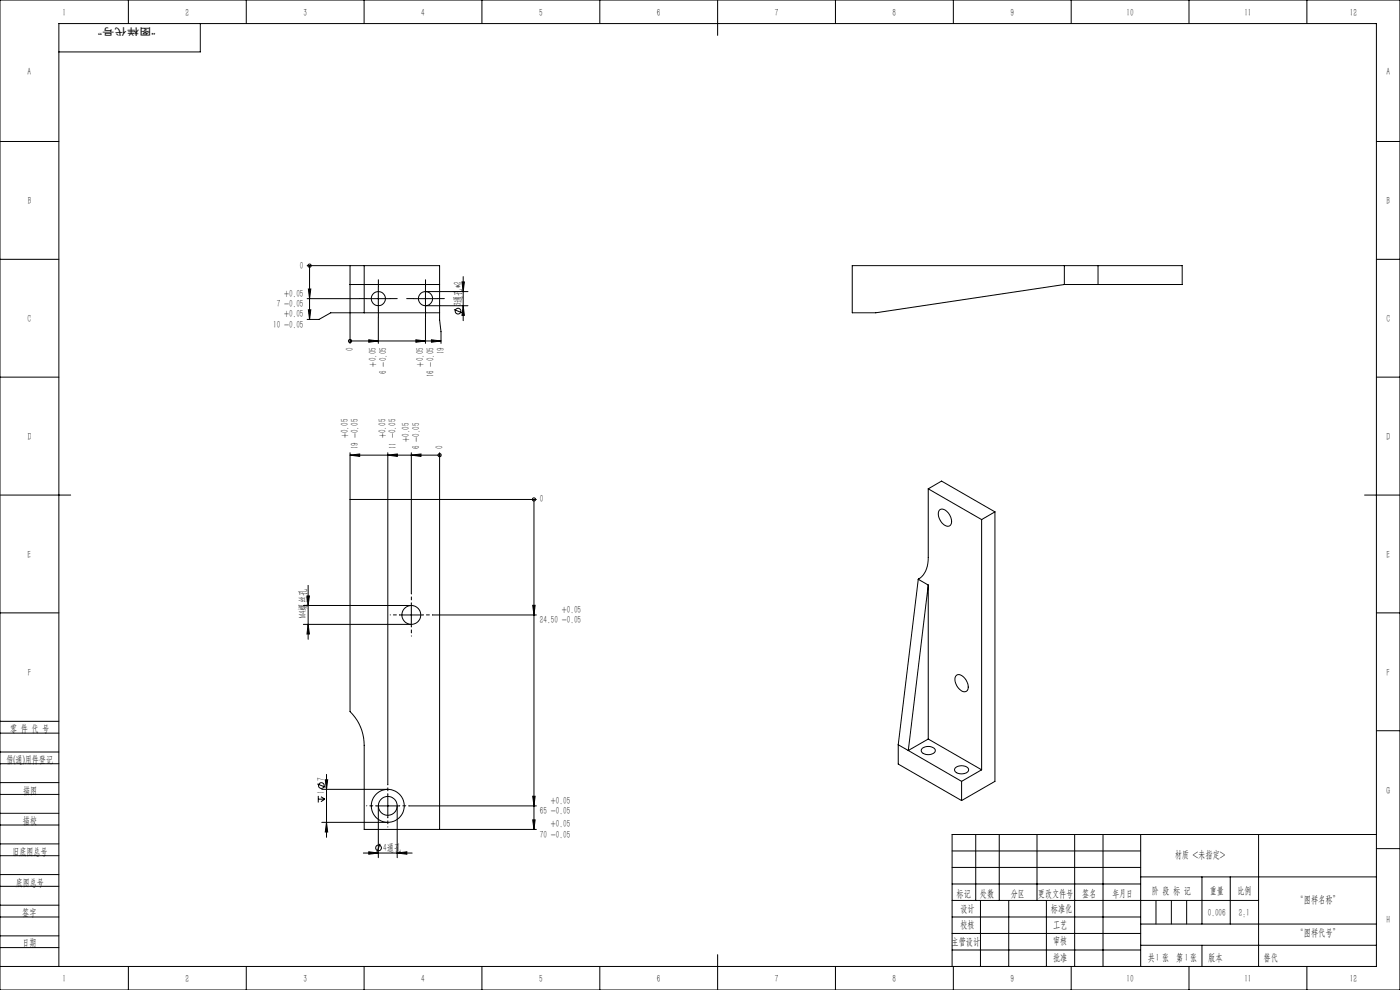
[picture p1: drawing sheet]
<svg xmlns="http://www.w3.org/2000/svg" width="594mm" height="420mm" viewBox="0 0 594 420" stroke-linecap="round" stroke-linejoin="round" font-family="sans-serif">
<g fill="none" stroke="#000" stroke-width=".42">
<path d="M0 0h594v420h-594zM54.5 0v10M85 10v12h-60M104.5 0v10M154.5 0v10M204.5 0v10M254.5 0v10M304.5 0v15M354.5 0v10M404.5 0v10M454.5 0v10M504.5 0v10"/>
<path d="M554.5 0v10M0 60h25M584 60h10M0 110h25M130.3 112.7h18.2M131.3 112.7h.1M131.3 112.7v22.8M148.5 112.7h6M148.5 112.7v33M154.5 112.7h32v23l.6 5v5M154.5 112.7v20M196 119.6h1l-.5 4.1z"/>
<path d="M196.5 117.4v18.6M451.6 112.7h14.3M451.6 112.7h-90v20h10l80-12M451.6 112.7v8M465.9 112.7h35.7v8h-35.7M465.9 112.7v8M584 110h10M130.3 126.7h22.2M130.8 122.6h1.1l-.6 4.1zM130.8 131.4h1.1l-.6 4.1zM148.5 120.7h38M155.5 126.7h10"/>
<path d="M160.5 134.7v11M160.5 121.7v10M175.5 126.7h10M180.5 134.7v11M180.5 121.7v10M180.5 123.7h18M180.5 129.7h18M186.5 132.7h-46.2l-5 2.8h-5M192.6 131.3l3.5 1.4M196.5 129.7l.5 4.1h-1zM451.6 120.7h14.3M148.5 144.7h.1"/>
<path d="M148.5 144.7h38.6M156.5 144.2l4 .5-4 .5zM176.5 144.2l4 .5-4 .5zM183.1 144.2l4 .5-4 .5zM0 160h25M584 160h10M148.5 193.1l4.1-.5v1zM148.5 192.1v109.8a19.9 19.9 0 0 1 6 14.3v35.7h73.1M148.5 193.1h38M164.5 193.1l4.1-.5v1zM164.5 192.1v140.8M174.5 193.1l4.1-.5v1z"/>
<path d="M174.5 192.1v59.8M186.5 193.1h.1M186.5 192.1v159.8M0 210h30M148.5 211.9h79.1M226.6 211.9h.1M226.6 211.9v140M393.8 207.4v29.1a9.9 9.9 0 0 1-4.2 9.3M393.8 207.4l5.7-3.3 22.6 13.1M393.8 207.4l22.7 13M398.6 216.4a2.6 2.6 0 0 1 3.8 1.3 4 4 0 0 1 .4 5.4 4.7 4.7 0 0 1-4.7-4.8zM422.1 217.2l-5.6 3.2"/>
<path d="M422.1 217.2v114.3l-14.1 8.1M579 210h15M416.5 220.4v106.2M128.7 256.9h45.8M130.2 252.8h1.1l-.6 4.1zM130.7 248.3v22.9M174.5 255.9v10M226 256.8h1l-.4 4.1zM389.6 245.8l4.2 2.4M389.6 245.8l-8.5 70.2M389.8 245.6l-.2 .2M393.8 248.2v65.3"/>
<path d="M393.8 248.2l-8.4 70.2M0 260h25M128.7 264.9h45.8M130.7 264.9l.6 4.1h-1.1zM169.5 260.9h10M183.5 260.9h44.1M584 260h10M405.7 286.6a2.99 2.99 0 0 1 4.2 1.8 3.5 3.5 0 0 1 0 5 4.3 4.3 0 0 1-4.5-3.7l-.2-1.8zM0 319h25M0 311h25M0 306h25M381.1 316l4.3 2.4"/>
<path d="M381.1 316v8.1l26.9 15.5M385.4 318.4l22.6 13.1M391.3 317.4a4 4 0 0 1 5.5 .7 2.63 2.63 0 0 1-3.5 2 1.85 1.85 0 0 1-2.2-2.3zM393.8 313.5l22.7 13.1M393.8 313.5l-8.4 4.9M584 310h10M0 324h25M0 337h25M0 332h25M134.6 332.6l3.5 1.4M135 337.7v2.7M135 339h2.8"/>
<path d="M136.2 338l1.6 1M136.5 334.9h28M137.8 339l-1.6 1.1M138 330.8h1l-.5 4.1zM138.5 328.5v26.7M164.5 336.9v10M226 337.8h1l-.4 4.1zM405.5 325.6a4 4 0 0 1 5.4 .6 2.54 2.54 0 0 1-3.5 2.1 1.88 1.88 0 0 1-2.2-2.4zM408 331.5v8.1M416.5 326.6l-8.5 4.9M0 350h25M0 345h25"/>
<path d="M0 358h25M136.5 348.9h28M138.5 348.9l.5 4.1h-1zM159.5 341.9h10M160.5 341.9v22M161.3 358l-1.4 3.4M168.5 341.9v22M173.5 341.9h54.1M226 347.8h1l-.4 4.1zM414 354v28M424 354v28M440 354v28"/>
<path d="M456 354v56M468 354v56M484 354v56M534 354v56M584 354h-180v56M0 363h25M0 376h25M0 371h25M154.2 361.9h20.7M156.5 361.4l4 .5-4 .5zM168.5 361.9l4.1-.5v1zM404 361h80"/>
<path d="M404 368h80M404 375h80M484 372h100M510 372v20M522 372v20M584 360h10M0 389h25M0 384h25M0 397h25M404 389h80M404 382h130M404 396h80"/>
<path d="M416 382v28M428 382v28M444 382v28M484 392h100M490.5 382v10M497 382v10M503.5 382v10M0 402h25M0 410h584v-400h-559v400M54.5 410v10M104.5 410v10M154.5 410v10"/>
<path d="M204.5 410v10M254.5 410v10M304.5 405v15M354.5 410v10M404 403h80M404.5 410v10M454.5 410v10M484 401h100M504.5 410v10M510 401v9M554.5 410v10"/>
<circle cx="131.3" cy="112.7" r=".68"/>
<circle cx="160.5" cy="126.7" r="3"/>
<circle cx="180.5" cy="126.7" r="3"/>
<circle cx="194.3" cy="132" r="1.22"/>
<circle cx="148.5" cy="144.7" r=".67"/>
<circle cx="186.5" cy="193.1" r=".68"/>
<circle cx="226.5" cy="211.9" r=".68"/>
<circle cx="174.5" cy="260.9" r="4"/>
<circle cx="136.3" cy="333.3" r="1.22"/>
<circle cx="160.6" cy="359.7" r="1.21"/>
<circle cx="164.5" cy="341.9" r="7"/>
<circle cx="164.5" cy="341.9" r="4"/>
</g>
<path d="M155.5 126.7h-3M160.5 121.7v-3M160.5 131.7v3M165.5 126.7h3M175.5 126.7h-3M180.5 121.7v-3M180.5 131.7v3M185.5 126.7h3" fill="none" stroke="#000" stroke-width=".42" stroke-dasharray="30.5 1.3 1.3 1.3"/>
<path d="M174.5 255.9v-4M169.5 260.9h-4M174.5 265.9v4M179.5 260.9h4M164.5 336.9v-4M159.5 341.9h-4M164.5 346.9v4M169.5 341.9h4" fill="none" stroke="#000" stroke-width=".42" stroke-dasharray="30.5 1.3 1.3 1.3" stroke-dashoffset="30.4"/>
<g fill="#000">
<path d="M130.8 122.6h1.1l-.6 4.1zM130.8 131.4h1.1l-.6 4.1z"/>
<path d="M196 119.6h1l-.5 4.1zM196.5 129.7l.5 4.1h-1zM130.2 252.8h1.1l-.6 4.1zM130.7 264.9l.6 4.1h-1.1zM138 330.8h1l-.5 4.1zM138.5 348.9l.5 4.1h-1z"/>
<path d="M156.5 144.2l4 .5-4 .5zM176.5 144.2l4 .5-4 .5zM183.1 144.2l4 .5-4 .5z"/>
<path d="M174.5 193.1l4.1-.5v1zM164.5 193.1l4.1-.5v1zM148.5 193.1l4.1-.5v1z"/>
<path d="M226 256.8h1l-.4 4.1zM226 337.8h1l-.4 4.1zM226 347.8h1l-.4 4.1z"/>
<path d="M156.5 361.4l4 .5-4 .5zM168.5 361.9l4.1-.5v1z"/>
</g>
<g font-size="4.4">
<text x="26.5" y="6.7">1</text>
<text x="78.7" y="6.7">2</text>
<text x="128.7" y="6.7">3</text>
<text x="178.7" y="6.7">4</text>
<text x="228.7" y="6.7">5</text>
<text x="278.7" y="6.7">6</text>
<text x="328.7" y="6.7">7</text>
<text x="378.7" y="6.7">8</text>
<text x="428.7" y="6.7">9</text>
<text x="478" y="6.7">10</text>
<text x="528" y="6.7">11</text>
<text x="572.7" y="6.7">12</text>
<text x="11.7" y="31.7">A</text>
<text x="588.3" y="31.7">A</text>
<text x="11.7" y="86.6">B</text>
<text x="588.3" y="86.6">B</text>
<text x="127.3" y="114">0</text>
<text x="120.5" y="125.8">+0.05</text>
<text x="117.5" y="130.2">7 -0.05</text>
<text x="195.7" y="130" transform="rotate(-90 195.7 130)">3通孔*2</text>
<text x="11.7" y="136.6">C</text>
<text x="120.5" y="134.6">+0.05</text>
<text x="588.2" y="136.6">C</text>
<text x="115.9" y="139">10 -0.05</text>
<text x="149.8" y="148.7" transform="rotate(-90 149.8 148.7)">0</text>
<text x="159.7" y="155.5" transform="rotate(-90 159.7 155.5)">+0.05</text>
<text x="179.7" y="155.5" transform="rotate(-90 179.7 155.5)">+0.05</text>
<text x="188.4" y="150.3" transform="rotate(-90 188.4 150.3)">19</text>
<text x="164" y="158.6" transform="rotate(-90 164 158.6)">6 -0.05</text>
<text x="184" y="160.1" transform="rotate(-90 184 160.1)">16 -0.05</text>
<text x="147.7" y="185.9" transform="rotate(-90 147.7 185.9)">+0.05</text>
<text x="163.7" y="185.9" transform="rotate(-90 163.7 185.9)">+0.05</text>
<text x="11.7" y="186.7">D</text>
<text x="152" y="190.5" transform="rotate(-90 152 190.5)">19 -0.05</text>
<text x="168" y="190.5" transform="rotate(-90 168 190.5)">11 -0.05</text>
<text x="173.7" y="187.5" transform="rotate(-90 173.7 187.5)">+0.05</text>
<text x="178" y="190.5" transform="rotate(-90 178 190.5)">6 -0.05</text>
<text x="187.8" y="190.5" transform="rotate(-90 187.8 190.5)">0</text>
<text x="588.3" y="186.7">D</text>
<text x="229.1" y="213.2">0</text>
<text x="11.7" y="236.7">E</text>
<text x="588.2" y="236.7">E</text>
<text x="129.9" y="262.2" transform="rotate(-90 129.9 262.2)">M4螺丝孔</text>
<text x="238.3" y="260">+0.05</text>
<text x="229.1" y="264.4">24.50 -0.05</text>
<text x="11.8" y="286.6">F</text>
<text x="588.3" y="286.6">F</text>
<text x="4.3" y="310.5">零 件 代 号</text>
<text x="2.7" y="323.5">借(通)用件登记</text>
<text x="137.7" y="331.3" transform="rotate(-90 137.7 331.3)">7</text>
<text x="9.8" y="336.7">描图</text>
<text x="137.7" y="336.9" transform="rotate(-90 137.7 336.9)">1</text>
<text x="233.7" y="341">+0.05</text>
<text x="588.2" y="336.7">G</text>
<text x="229.1" y="345.4">65 -0.05</text>
<text x="9.7" y="349.8">描校</text>
<text x="233.7" y="351">+0.05</text>
<text x="229.1" y="355.4">70 -0.05</text>
<text x="5.3" y="362.6">旧底图总号</text>
<text x="162.6" y="361">4通孔</text>
<text x="498.4" y="364.1">材质 &lt;未指定&gt;</text>
<text x="6.8" y="375.7">底图总号</text>
<text x="405.9" y="380.4">标记</text>
<text x="415.8" y="380.4">处数</text>
<text x="428.8" y="380.4">分区</text>
<text x="440.4" y="380.4">更改文件号</text>
<text x="459.1" y="380.4">签名</text>
<text x="472" y="380.4">年月日</text>
<text x="488.7" y="379.1">阶 段 标 记</text>
<text x="513.3" y="379.1">重量</text>
<text x="525" y="379.1">比例</text>
<text x="550.1" y="382.9">“图样名称”</text>
<text x="9.5" y="388.5">签字</text>
<text x="407.5" y="386.8">设计</text>
<text x="445.9" y="386.8">标准化</text>
<text x="512.5" y="388.4">0.006</text>
<text x="407.5" y="393.7">校核</text>
<text x="446.8" y="393.7">工艺</text>
<text x="588.2" y="391.7">H</text>
<text x="9.5" y="401.5">日期</text>
<text x="403.7" y="400.7">主管设计</text>
<text x="446.8" y="400.7">审核</text>
<text x="550.1" y="397.1">“图样代号”</text>
<text x="446.8" y="407.7">批准</text>
<text x="487" y="407.6">共 张 第 张</text>
<text x="490.3" y="407.6">1</text>
<text x="502.7" y="407.6">1</text>
<text x="512.6" y="407.6">版本</text>
<text x="26.5" y="416.7">1</text>
<text x="78.7" y="416.7">2</text>
<text x="128.7" y="416.7">3</text>
<text x="178.7" y="416.7">4</text>
<text x="228.7" y="416.7">5</text>
<text x="278.7" y="416.7">6</text>
<text x="328.7" y="416.7">7</text>
<text x="378.7" y="416.7">8</text>
<text x="428.7" y="416.7">9</text>
<text x="478" y="416.7">10</text>
<text x="528" y="416.7">11</text>
<text x="572.7" y="416.7">12</text>
</g>
<g font-size="4.4" fill="#0a0605">
<text x="525.6" y="388.4">2:1</text>
<text x="536.1" y="407.6">替代</text>
</g>
<text font-size="4.1" fill="#0a0605" x="66" y="11.9" transform="rotate(-180 66 11.9)">“图样代号”</text>
</svg>
